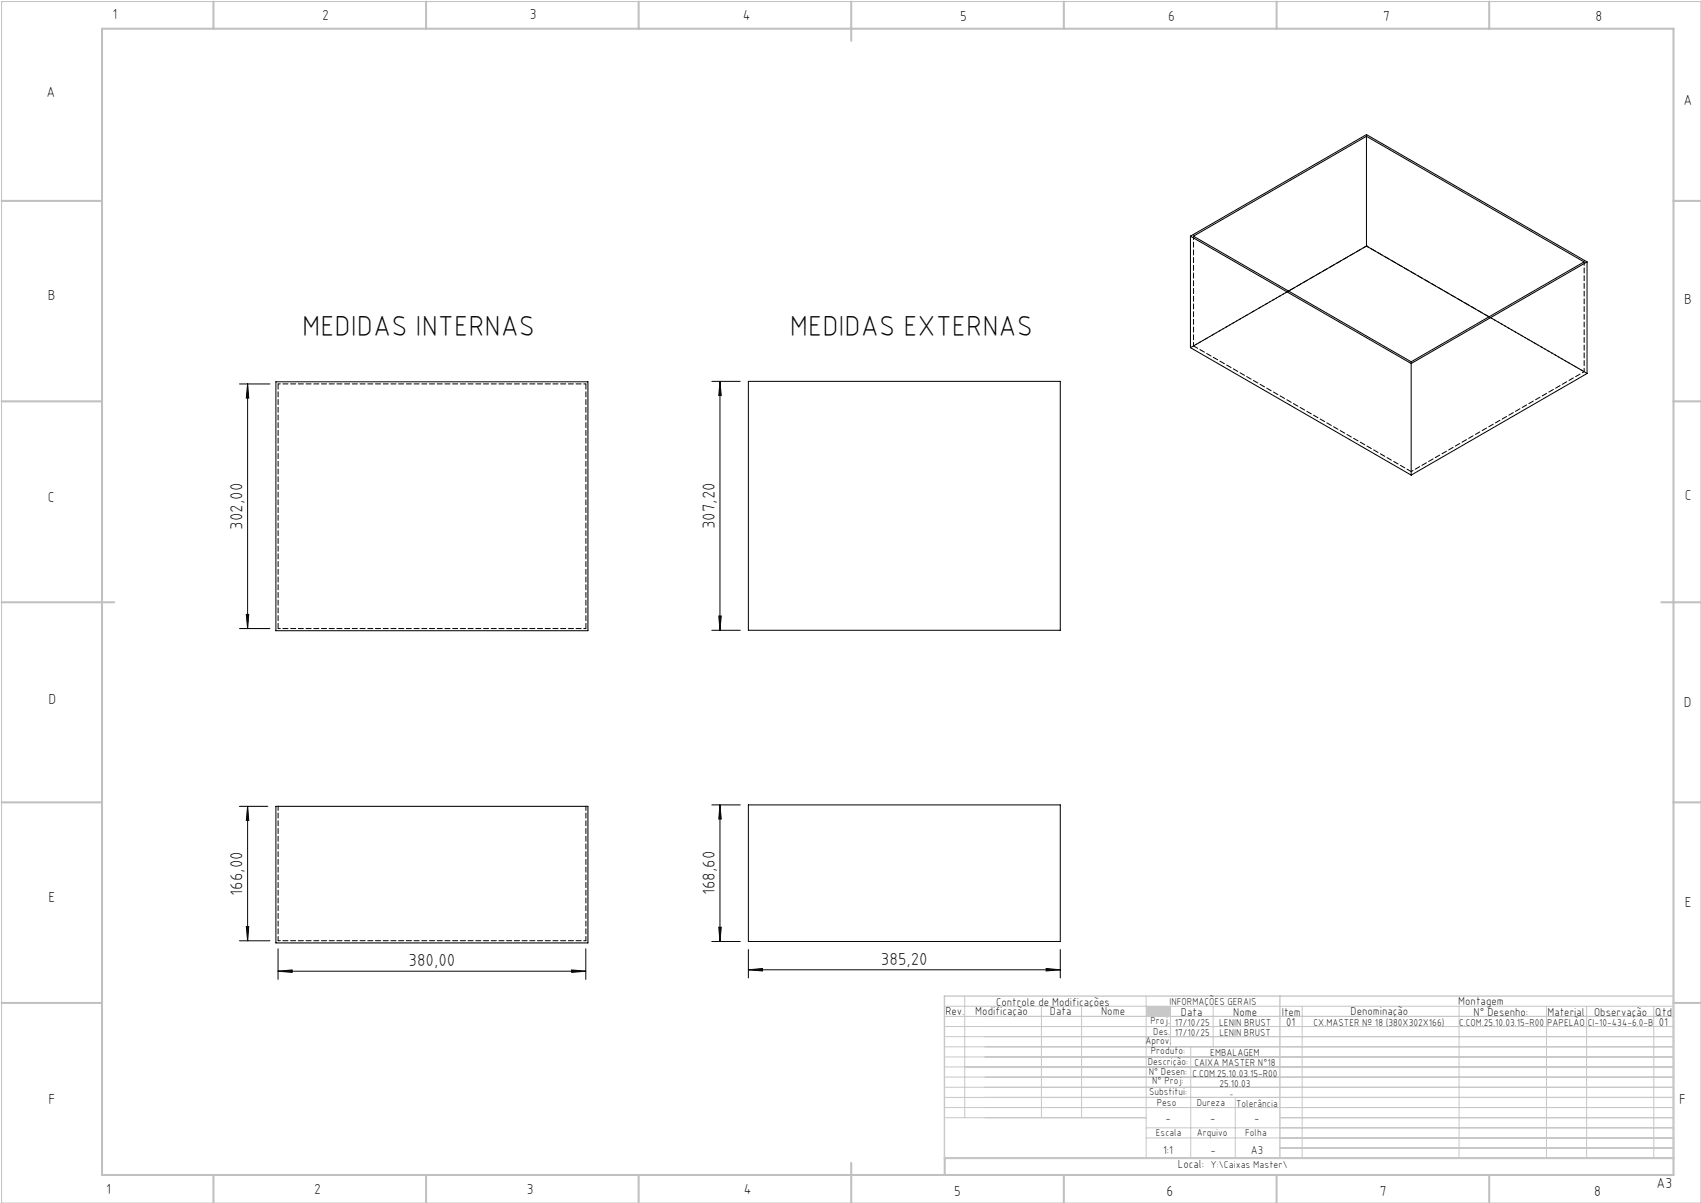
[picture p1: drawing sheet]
<svg xmlns="http://www.w3.org/2000/svg" width="420mm" height="297mm" viewBox="0 0 420 297" stroke-linecap="round" stroke-linejoin="round" font-family="sans-serif">
<path d="M.4 .4h419.6v296.6h-419.6z" fill="none" stroke="#c0c0c0" stroke-width=".25"/>
<g fill="none" stroke="#c0c0c0" stroke-width=".5">
<path d="M25.2 7.1h388v283h-388zM52.7 .4v6.7M105.2 .4v6.7M157.7 .4v6.7M210.2 .4v9.7M262.7 .4v6.7M315.2 .4v6.7M367.7 .4v6.7M.4 49.6h24.8M413.2 49.6h6.8M.4 99.1h24.8M413.2 99.1h6.8"/>
<path d="M.4 148.7h27.8M410.2 148.7h9.8M.4 198.1h24.8M413.2 198.1h6.8M.4 247.6h24.8M413.2 247.6h6.8M52.7 290.1v6.9M105.2 290.1v6.9M157.7 290.1v6.9M210.2 287.1v9.9M262.7 290.1v6.9M315.2 290.1v6.9"/>
<path d="M367.7 290.1v6.9M413.2 285.9h-179.9v4.2"/>
</g>
<g fill="none" stroke="#c3c8d2" stroke-width=".25">
<path d="M233.2 250.9h180M233.2 248.4h180M233.2 253.4h180M233.2 255.9h180M233.2 258.4h180M238.2 245.9v30M257.1 248.4v27.5M267.1 248.4v27.5M283 245.9v40M289 248.4v10M294 258.4v27.5M299.5 248.4v10"/>
<path d="M321.5 248.4v37.5M360.3 248.4v37.5M381.8 248.4v37.5M391.8 248.4v37.5M408.3 248.4v37.5M233.2 260.9h180M233.2 263.4h180M233.2 265.9h180M233.2 268.4h180M233.2 270.9h180M233.2 273.4h180M233.2 275.9h49.8"/>
<path d="M283 278.4h130.2M305 270.9v15M316 275.9h97.2M283 280.9h130.2M316 283.4h97.2"/>
</g>
<path d="M233.2 245.9h180v40h-180zM316 245.9v40" fill="none" stroke="#c3c8d2" stroke-width=".35"/>
<path d="M283 248.4h6v2.5h-6z" fill-rule="evenodd" fill="#c3c8d2"/>
<g fill="none" stroke="#000" stroke-width=".25">
<path d="M337.4 33.7v27M293.9 58.3v27.5l54.5 31.5M293.9 58.3l54.5 31.4M293.9 58.3l43.5-25.1 54.5 31.5M294.7 58.3l42.7-24.6 53.7 31-42.7 24.6zM337.4 60.7l30.3 17.5M337.4 60.7l-19.2 11.2M391.9 64.7l-43.5 25M391.9 64.7v27.5l-43.5 25.1M59.1 94.8h7.5M61.1 94.8v60.4M61.1 94.8l.3 3.5h-.6z"/>
<path d="M68.1 94.3h77.1v61.4h-77.1zM175.8 94.2h7M177.8 94.2v61.4M177.8 94.2l.3 3.4h-.6zM184.8 94.2h77v61.4h-77zM348.4 89.7v27.6M59.1 155.2h7.5M60.8 151.7h.6l-.3 3.5zM175.8 155.6h7M177.5 152.1h.6l-.3 3.5zM59.1 199.1h7M61.1 199.1v33.2"/>
<path d="M61.1 199.1l.3 3.5h-.6zM68.1 199.1h77.1v33.7h-77.1zM175.8 198.7h7M177.8 198.7v33.7M177.8 198.7l.3 3.5h-.6zM184.8 198.7h77v33.7h-77zM59.1 232.3h7.5M60.8 228.8h.6l-.3 3.5zM68.7 239.8l3.4-.3v.6zM68.7 234.2v7.6M68.7 239.8h75.9M141.1 239.5l3.5 .3-3.5 .3z"/>
<path d="M144.6 234.2v7.6M175.8 232.4h7M177.5 228.9h.6l-.3 3.5zM184.8 239.4l3.5-.3v.6zM184.8 234.4v7M184.8 239.4h77M258.3 239.1l3.5 .3-3.5 .3zM261.8 234.4v7"/>
</g>
<g fill="#000">
<path d="M60.8 151.7h.6l-.3 3.5zM61.1 94.8l.3 3.5h-.6zM177.5 152.1h.6l-.3 3.5zM177.8 94.2l.3 3.4h-.6z"/>
<path d="M61.1 199.1l.3 3.5h-.6zM60.8 228.8h.6l-.3 3.5zM177.8 198.7l.3 3.5h-.6zM177.5 228.9h.6l-.3 3.5z"/>
<path d="M68.7 239.8l3.4-.3v.6zM141.1 239.5l3.5 .3-3.5 .3zM184.8 239.4l3.5-.3v.6zM258.3 239.1l3.5 .3-3.5 .3z"/>
</g>
<path d="M68.7 199v33.2M144.7 199v33.2" fill="none" stroke="#000" stroke-width=".25" stroke-dasharray="1.3 .6" stroke-dashoffset=".2"/>
<path d="M68.7 94.8h76M348.4 116.4l42.7-24.6M144.7 155.2h-76M68.7 232.2h76" fill="none" stroke="#000" stroke-width=".25" stroke-dasharray="1.3 .6" stroke-dashoffset=".7"/>
<path d="M337.4 33.2v.4M337.4 60.7h.1M144.7 94.8v60.4M348.4 89.3v.4M68.7 155.2v-60.4" fill="none" stroke="#000" stroke-width=".25" stroke-dasharray="1.3 .6"/>
<path d="M294.7 58.3v27.1M318.2 71.8l-23.5 13.6M391.1 64.7v27.1M391.1 91.8l-23.4-13.6" fill="none" stroke="#000" stroke-width=".25" stroke-dasharray="1.3 .6" stroke-dashoffset=".4"/>
<path d="M294.7 85.4l53.7 31" fill="none" stroke="#000" stroke-width=".25" stroke-dasharray="1.3 .6" stroke-dashoffset=".1"/>
<path d="M391.9 92.2l-54.5-31.5" fill="none" stroke="#000" stroke-width=".25" stroke-dasharray="1.3 .6" stroke-dashoffset=".6"/>
<path d="M337.4 60.7l-43.4 25.1" fill="none" stroke="#000" stroke-width=".25" stroke-dasharray="1.3 .6" stroke-dashoffset=".3"/>
<g font-size="7.1">
<text x="74.6" y="82.9">MEDIDAS INTERNAS</text>
<text x="195" y="82.9">MEDIDAS EXTERNAS</text>
</g>
<g font-size="4.3">
<text x="59.9" y="130.8" transform="rotate(-90 59.9 130.8)">302,00</text>
<text x="176.5" y="130.6" transform="rotate(-90 176.5 130.6)">307,20</text>
<text x="59.9" y="221.1" transform="rotate(-90 59.9 221.1)">166,00</text>
<text x="176.5" y="221" transform="rotate(-90 176.5 221)">168,60</text>
<text x="100.9" y="238.5">380,00</text>
<text x="217.5" y="238.1">385,20</text>
</g>
<g font-size="3.6">
<text x="27.8" y="4.8">1</text>
<text x="79.5" y="4.9">2</text>
<text x="130.8" y="4.8">3</text>
<text x="183.4" y="4.9">4</text>
<text x="237.1" y="5.1">5</text>
<text x="288.4" y="5.2">6</text>
<text x="341.5" y="5.1">7</text>
<text x="394" y="5.2">8</text>
<text x="11.5" y="24">A</text>
<text x="415.7" y="25.8">A</text>
<text x="11.8" y="74.1">B</text>
<text x="415.8" y="75.1">B</text>
<text x="11.8" y="124">C</text>
<text x="416" y="123.5">C</text>
<text x="12" y="173.7">D</text>
<text x="415.8" y="174.7">D</text>
<text x="12" y="222.6">E</text>
<text x="416" y="223.9">E</text>
<text x="12" y="272.6">F</text>
<text x="414.6" y="272.6">F</text>
<text x="409" y="293.3">A3</text>
<text x="26.2" y="294.8">1</text>
<text x="77.6" y="294.8">2</text>
<text x="130.1" y="294.8">3</text>
<text x="183.7" y="294.7">4</text>
<text x="235.6" y="295.2">5</text>
<text x="288" y="295.2">6</text>
<text x="340.7" y="295.2">7</text>
<text x="393.6" y="295.2">8</text>
</g>
<g font-size="2.9">
<text x="240.8" y="250.6">Modificação</text>
<text x="259.2" y="250.6">Data</text>
<text x="271.9" y="250.6">Nome</text>
<text x="290.9" y="288.4">Local:</text>
</g>
<g font-size="2.8">
<text x="233.4" y="250.6">Rev.</text>
<text x="246" y="248.4">Controle de Modificações</text>
<text x="291.6" y="250.8">Data</text>
<text x="304.5" y="250.8">Nome</text>
<text x="316.5" y="250.9">Item</text>
<text x="333.5" y="250.5">Denominação</text>
<text x="360.1" y="248.2">Montagem</text>
<text x="363.9" y="250.8">N° Desenho:</text>
<text x="382.1" y="250.8">Material</text>
<text x="393.6" y="250.8">Observação</text>
<text x="408.7" y="250.9">Qtd</text>
<text x="317.6" y="253.3">01</text>
<text x="409.6" y="253.3">01</text>
<text x="287.7" y="276.9">-</text>
<text x="298.8" y="276.9">-</text>
<text x="309.7" y="276.9">-</text>
<text x="287.2" y="284.8">1:1</text>
<text x="298.9" y="284.8">-</text>
<text x="308.8" y="284.8">A3</text>
</g>
<g font-size="2.5">
<text x="288.7" y="248.2">INFORMAÇÕES GERAIS</text>
<text x="282.8" y="257.8">Aprov.</text>
<text x="284.1" y="252.9">Proj.</text>
<text x="284.8" y="255.4">Des.</text>
<text x="290.1" y="255.8">17/10/25</text>
<text x="290.1" y="253.3">17/10/25</text>
<text x="301" y="253.3">LENIN BRUST</text>
<text x="301.1" y="255.8">LENIN BRUST</text>
<text x="324.3" y="253.3">CX.MASTER Nº 18 (380X302X166)</text>
<text x="360.3" y="253.3">C.COM.25.10.03.15-R00</text>
<text x="382" y="253.3">PAPELÃO</text>
<text x="392" y="253.3">CI-10-434-6.0-B</text>
<text x="283.4" y="262.9">Descrição:</text>
<text x="284.2" y="260.3">Produto:</text>
<text x="294.9" y="263.3">CAIXA MASTER N°18</text>
<text x="298.8" y="260.7">EMBALAGEM</text>
<text x="283.7" y="265.4">N° Desen:</text>
<text x="284.5" y="267.7">N° Proj:</text>
<text x="294.4" y="265.9">C.COM.25.10.03.15-R00</text>
<text x="301.1" y="268.3">25.10.03</text>
<text x="283.7" y="270.4">Substitui:</text>
<text x="285.6" y="273">Peso</text>
<text x="295.5" y="273">Dureza</text>
<text x="305.2" y="273.3">Tolerância</text>
<text x="285.4" y="280.4">Escala</text>
<text x="295.5" y="280.4">Arquivo</text>
<text x="307.5" y="280.4">Folha</text>
<text x="298.9" y="288.4">Y:\Caixas Master\</text>
</g>
<text font-size="2.1" x="303.5" y="270.9">-</text>
</svg>
